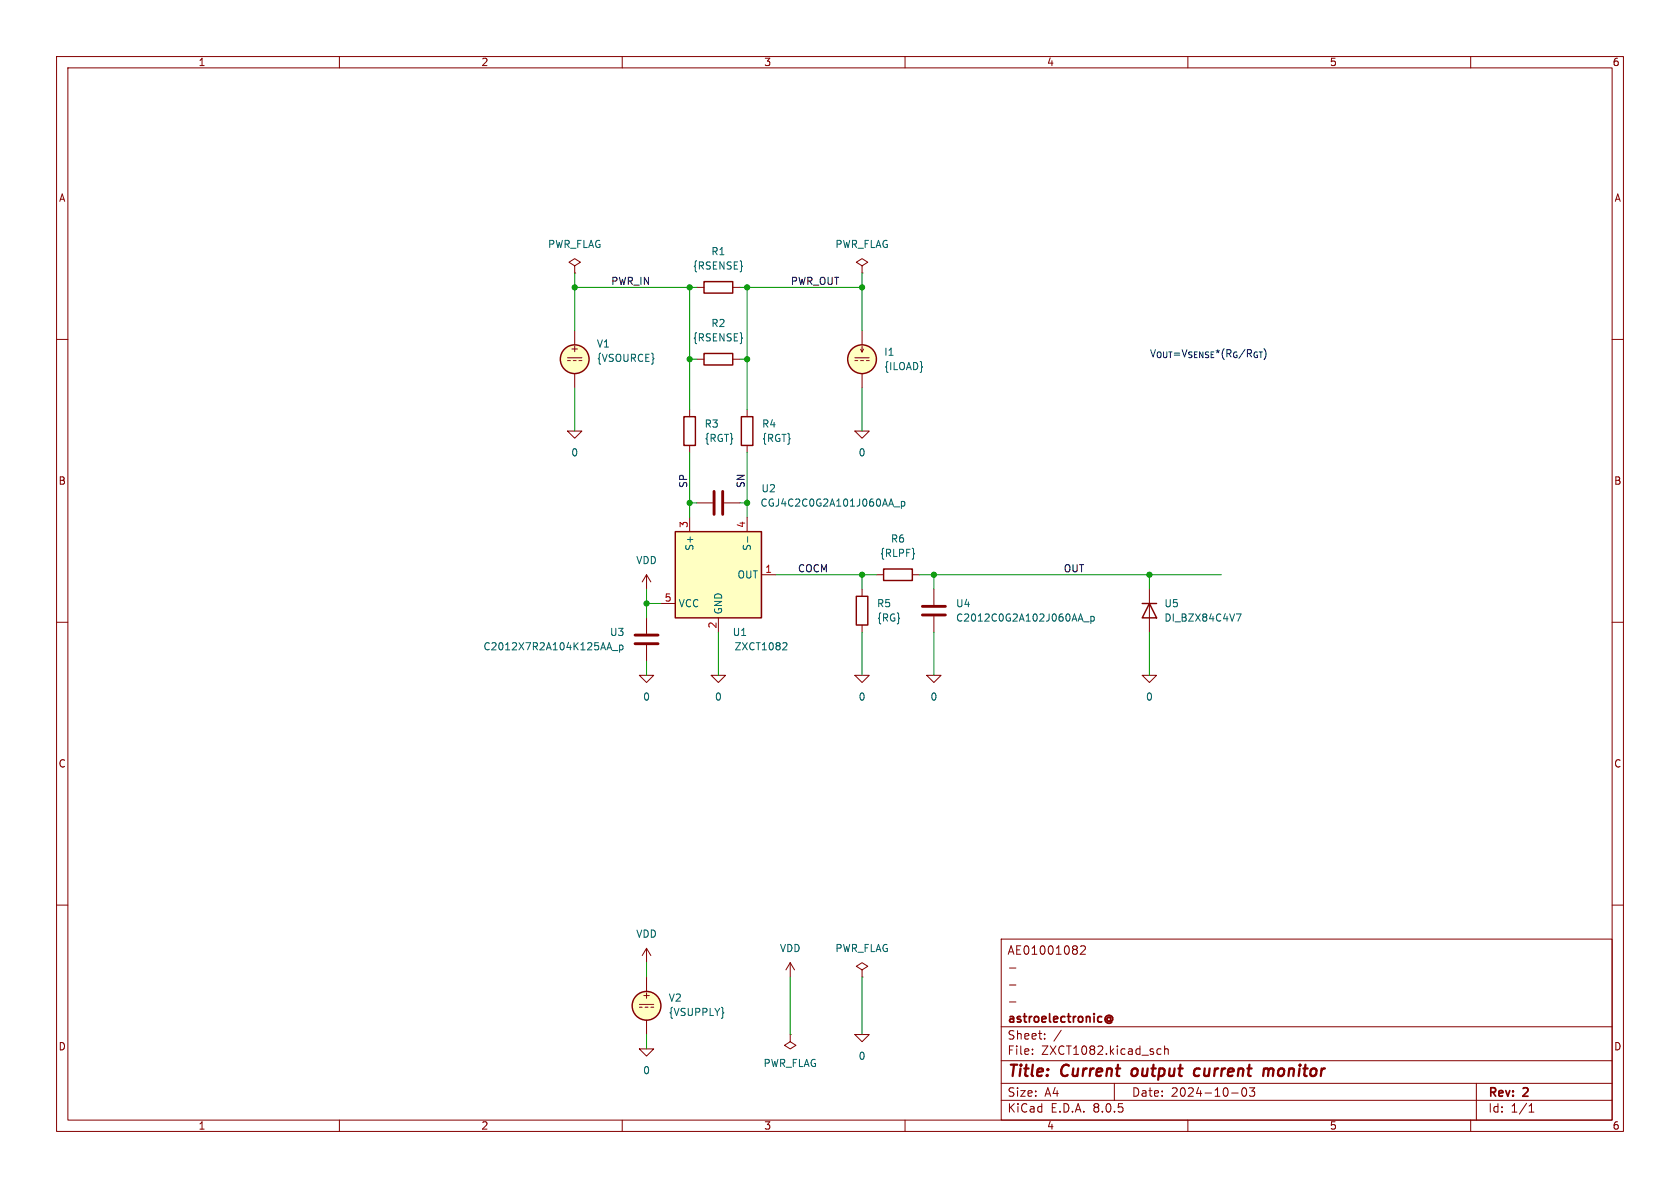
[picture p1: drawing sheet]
(kicad_sch
 (version 20231120)
 (generator "eeschema")
 (generator_version "8.0")
 (paper "A4")
 (title_block
  (title "Current output current monitor")
  (date "2024-10-03")
  (rev "2")
  (company "astroelectronic@")
  (comment 1 "-")
  (comment 2 "-")
  (comment 3 "-")
  (comment 4 "AE01001082"))
 (lib_symbols
  (symbol "ZXCT1082:0"
   (power)
   (pin_names
    (offset 0)) (exclude_from_sim no) (in_bom yes) (on_board yes)
   (property "Reference" "#GND" (at 0 -2.54 0) (effects (font (size 1.27 1.27)) (hide yes)))
   (property "Value" "0" (at 0 -1.778 0) (effects (font (size 1.27 1.27))))
   (property "Footprint" "" (at 0 0 0) (effects (font (size 1.27 1.27)) (hide yes)))
   (property "Datasheet" "~" (at 0 0 0) (effects (font (size 1.27 1.27)) (hide yes)))
   (property "Description" "0V reference potential for simulation" (at 0 0 0) (effects (font (size 1.27 1.27)) (hide yes)))
   (symbol "0_0_1"
    (polyline (pts (xy -1.27 0) (xy 0 -1.27) (xy 1.27 0) (xy -1.27 0)) (stroke (width 0) (type default)) (fill (type none))))
   (symbol "0_1_1"
    (pin power_in line (at 0 0 0) (length 0) hide (name "0" (effects (font (size 1.016 1.016)))) (number "1" (effects (font (size 1.016 1.016)))))))
  (symbol "ZXCT1082:C"
   (pin_numbers hide)
   (pin_names
    (offset 0.254)) (exclude_from_sim no) (in_bom yes) (on_board yes)
   (property "Reference" "C" (at 0.635 2.54 0) (effects (font (size 1.27 1.27)) (justify left)))
   (property "Value" "C" (at 0.635 -2.54 0) (effects (font (size 1.27 1.27)) (justify left)))
   (property "Footprint" "" (at 0.9652 -3.81 0) (effects (font (size 1.27 1.27)) (hide yes)))
   (property "Datasheet" "~" (at 0 0 0) (effects (font (size 1.27 1.27)) (hide yes)))
   (property "Description" "Unpolarized capacitor" (at 0 0 0) (effects (font (size 1.27 1.27)) (hide yes)))
   (symbol "C_0_1"
    (polyline (pts (xy -2.032 -0.762) (xy 2.032 -0.762)) (stroke (width 0.508) (type default)) (fill (type none)))
    (polyline (pts (xy -2.032 0.762) (xy 2.032 0.762)) (stroke (width 0.508) (type default)) (fill (type none))))
   (symbol "C_1_1"
    (pin passive line (at 0 3.81 270) (length 2.794) (name "~" (effects (font (size 1.27 1.27)))) (number "1" (effects (font (size 1.27 1.27)))))
    (pin passive line (at 0 -3.81 90) (length 2.794) (name "~" (effects (font (size 1.27 1.27)))) (number "2" (effects (font (size 1.27 1.27)))))))
  (symbol "ZXCT1082:DIODE"
   (pin_numbers hide)
   (pin_names
    (offset 1.016) hide) (exclude_from_sim no) (in_bom yes) (on_board yes)
   (property "Reference" "D" (at 0 2.54 0) (effects (font (size 1.27 1.27))))
   (property "Value" "${SIM.PARAMS}" (at 0 -2.54 0) (effects (font (size 1.27 1.27))))
   (property "Footprint" "" (at 0 0 0) (effects (font (size 1.27 1.27)) (hide yes)))
   (property "Datasheet" "~" (at 0 0 0) (effects (font (size 1.27 1.27)) (hide yes)))
   (property "Description" "Diode, anode on pin 1, for simulation only!" (at 0 0 0) (effects (font (size 1.27 1.27)) (hide yes)))
   (property "Sim.Pins" "1=1 2=2" (at 0 0 0) (effects (font (size 1.27 1.27)) (hide yes)))
   (property "Sim.Device" "SPICE" (at 0 0 0) (effects (font (size 1.27 1.27)) (justify left) (hide yes)))
   (property "Sim.Params" "type=\"D\" model=\"DIODE\" lib=\"\"" (at 0 0 0) (effects (font (size 1.27 1.27)) (hide yes)))
   (property "Spice_Netlist_Enabled" "Y" (at 0 0 0) (effects (font (size 1.27 1.27)) (justify left) (hide yes)))
   (symbol "DIODE_0_1"
    (polyline (pts (xy 1.27 0) (xy -1.27 0)) (stroke (width 0) (type default)) (fill (type none)))
    (polyline (pts (xy 1.27 1.27) (xy 1.27 -1.27)) (stroke (width 0.254) (type default)) (fill (type none)))
    (polyline (pts (xy -1.27 -1.27) (xy -1.27 1.27) (xy 1.27 0) (xy -1.27 -1.27)) (stroke (width 0.254) (type default)) (fill (type none))))
   (symbol "DIODE_1_1"
    (pin passive line (at -3.81 0 0) (length 2.54) (name "A" (effects (font (size 1.27 1.27)))) (number "1" (effects (font (size 1.27 1.27)))))
    (pin passive line (at 3.81 0 180) (length 2.54) (name "K" (effects (font (size 1.27 1.27)))) (number "2" (effects (font (size 1.27 1.27)))))))
  (symbol "ZXCT1082:IDC"
   (pin_numbers hide)
   (pin_names
    (offset 0.0254)) (exclude_from_sim no) (in_bom yes) (on_board yes)
   (property "Reference" "I" (at 2.54 2.54 0) (effects (font (size 1.27 1.27)) (justify left)))
   (property "Value" "1" (at 2.54 0 0) (effects (font (size 1.27 1.27)) (justify left)))
   (property "Footprint" "" (at 0 0 0) (effects (font (size 1.27 1.27)) (hide yes)))
   (property "Datasheet" "~" (at 0 0 0) (effects (font (size 1.27 1.27)) (hide yes)))
   (property "Description" "Current source, DC" (at 0 0 0) (effects (font (size 1.27 1.27)) (hide yes)))
   (property "Sim.Pins" "1=+ 2=-" (at 0 0 0) (effects (font (size 1.27 1.27)) (hide yes)))
   (property "Sim.Type" "DC" (at 0 0 0) (effects (font (size 1.27 1.27)) (hide yes)))
   (property "Sim.Device" "I" (at 0 0 0) (effects (font (size 1.27 1.27)) (justify left) (hide yes)))
   (property "Spice_Netlist_Enabled" "Y" (at 0 0 0) (effects (font (size 1.27 1.27)) (justify left) (hide yes)))
   (symbol "IDC_0_0"
    (polyline (pts (xy -1.27 0.254) (xy 1.27 0.254)) (stroke (width 0) (type default)) (fill (type none)))
    (polyline (pts (xy -0.762 -0.254) (xy -1.27 -0.254)) (stroke (width 0) (type default)) (fill (type none)))
    (polyline (pts (xy 0.254 -0.254) (xy -0.254 -0.254)) (stroke (width 0) (type default)) (fill (type none)))
    (polyline (pts (xy 1.27 -0.254) (xy 0.762 -0.254)) (stroke (width 0) (type default)) (fill (type none))))
   (symbol "IDC_0_1"
    (polyline (pts (xy 0 1.27) (xy 0 2.286)) (stroke (width 0) (type default)) (fill (type none)))
    (polyline (pts (xy -0.254 1.778) (xy 0 1.27) (xy 0.254 1.778)) (stroke (width 0) (type default)) (fill (type none)))
    (circle (center 0 0) (radius 2.54) (stroke (width 0.254) (type default)) (fill (type background))))
   (symbol "IDC_1_1"
    (pin passive line (at 0 5.08 270) (length 2.54) (name "~" (effects (font (size 1.27 1.27)))) (number "1" (effects (font (size 1.27 1.27)))))
    (pin passive line (at 0 -5.08 90) (length 2.54) (name "~" (effects (font (size 1.27 1.27)))) (number "2" (effects (font (size 1.27 1.27)))))))
  (symbol "ZXCT1082:PWR_FLAG"
   (power)
   (pin_numbers hide)
   (pin_names
    (offset 0) hide) (exclude_from_sim no) (in_bom yes) (on_board yes)
   (property "Reference" "#FLG" (at 0 1.905 0) (effects (font (size 1.27 1.27)) (hide yes)))
   (property "Value" "PWR_FLAG" (at 0 3.81 0) (effects (font (size 1.27 1.27))))
   (property "Footprint" "" (at 0 0 0) (effects (font (size 1.27 1.27)) (hide yes)))
   (property "Datasheet" "~" (at 0 0 0) (effects (font (size 1.27 1.27)) (hide yes)))
   (property "Description" "Special symbol for telling ERC where power comes from" (at 0 0 0) (effects (font (size 1.27 1.27)) (hide yes)))
   (symbol "PWR_FLAG_0_0"
    (pin power_out line (at 0 0 90) (length 0) (name "pwr" (effects (font (size 1.27 1.27)))) (number "1" (effects (font (size 1.27 1.27))))))
   (symbol "PWR_FLAG_0_1"
    (polyline (pts (xy 0 0) (xy 0 1.27) (xy -1.016 1.905) (xy 0 2.54) (xy 1.016 1.905) (xy 0 1.27)) (stroke (width 0) (type default)) (fill (type none)))))
  (symbol "ZXCT1082:R"
   (pin_numbers hide)
   (pin_names
    (offset 0)) (exclude_from_sim no) (in_bom yes) (on_board yes)
   (property "Reference" "R" (at 2.032 0 90) (effects (font (size 1.27 1.27))))
   (property "Value" "R" (at 0 0 90) (effects (font (size 1.27 1.27))))
   (property "Footprint" "" (at -1.778 0 90) (effects (font (size 1.27 1.27)) (hide yes)))
   (property "Datasheet" "~" (at 0 0 0) (effects (font (size 1.27 1.27)) (hide yes)))
   (property "Description" "Resistor" (at 0 0 0) (effects (font (size 1.27 1.27)) (hide yes)))
   (symbol "R_0_1"
    (rectangle (start -1.016 -2.54) (end 1.016 2.54) (stroke (width 0.254) (type default)) (fill (type none))))
   (symbol "R_1_1"
    (pin passive line (at 0 3.81 270) (length 1.27) (name "~" (effects (font (size 1.27 1.27)))) (number "1" (effects (font (size 1.27 1.27)))))
    (pin passive line (at 0 -3.81 90) (length 1.27) (name "~" (effects (font (size 1.27 1.27)))) (number "2" (effects (font (size 1.27 1.27)))))))
  (symbol "ZXCT1082:VDC"
   (pin_numbers hide)
   (pin_names
    (offset 0.0254)) (exclude_from_sim no) (in_bom yes) (on_board yes)
   (property "Reference" "V" (at 2.54 2.54 0) (effects (font (size 1.27 1.27)) (justify left)))
   (property "Value" "1" (at 2.54 0 0) (effects (font (size 1.27 1.27)) (justify left)))
   (property "Footprint" "" (at 0 0 0) (effects (font (size 1.27 1.27)) (hide yes)))
   (property "Datasheet" "~" (at 0 0 0) (effects (font (size 1.27 1.27)) (hide yes)))
   (property "Description" "Voltage source, DC" (at 0 0 0) (effects (font (size 1.27 1.27)) (hide yes)))
   (property "Sim.Pins" "1=+ 2=-" (at 0 0 0) (effects (font (size 1.27 1.27)) (hide yes)))
   (property "Sim.Type" "DC" (at 0 0 0) (effects (font (size 1.27 1.27)) (hide yes)))
   (property "Sim.Device" "V" (at 0 0 0) (effects (font (size 1.27 1.27)) (justify left) (hide yes)))
   (property "Spice_Netlist_Enabled" "Y" (at 0 0 0) (effects (font (size 1.27 1.27)) (justify left) (hide yes)))
   (symbol "VDC_0_0"
    (polyline (pts (xy -1.27 0.254) (xy 1.27 0.254)) (stroke (width 0) (type default)) (fill (type none)))
    (polyline (pts (xy -0.762 -0.254) (xy -1.27 -0.254)) (stroke (width 0) (type default)) (fill (type none)))
    (polyline (pts (xy 0.254 -0.254) (xy -0.254 -0.254)) (stroke (width 0) (type default)) (fill (type none)))
    (polyline (pts (xy 1.27 -0.254) (xy 0.762 -0.254)) (stroke (width 0) (type default)) (fill (type none)))
    (text "+" (at 0 1.905 0) (effects (font (size 1.27 1.27)))))
   (symbol "VDC_0_1"
    (circle (center 0 0) (radius 2.54) (stroke (width 0.254) (type default)) (fill (type background))))
   (symbol "VDC_1_1"
    (pin passive line (at 0 5.08 270) (length 2.54) (name "~" (effects (font (size 1.27 1.27)))) (number "1" (effects (font (size 1.27 1.27)))))
    (pin passive line (at 0 -5.08 90) (length 2.54) (name "~" (effects (font (size 1.27 1.27)))) (number "2" (effects (font (size 1.27 1.27)))))))
  (symbol "ZXCT1082:VDD"
   (power)
   (pin_names
    (offset 0)) (exclude_from_sim no) (in_bom yes) (on_board yes)
   (property "Reference" "#PWR" (at 0 -3.81 0) (effects (font (size 1.27 1.27)) (hide yes)))
   (property "Value" "VDD" (at 0 3.81 0) (effects (font (size 1.27 1.27))))
   (property "Footprint" "" (at 0 0 0) (effects (font (size 1.27 1.27)) (hide yes)))
   (property "Datasheet" "" (at 0 0 0) (effects (font (size 1.27 1.27)) (hide yes)))
   (property "Description" "Power symbol creates a global label with name \"VDD\"" (at 0 0 0) (effects (font (size 1.27 1.27)) (hide yes)))
   (symbol "VDD_0_1"
    (polyline (pts (xy -0.762 1.27) (xy 0 2.54)) (stroke (width 0) (type default)) (fill (type none)))
    (polyline (pts (xy 0 0) (xy 0 2.54)) (stroke (width 0) (type default)) (fill (type none)))
    (polyline (pts (xy 0 2.54) (xy 0.762 1.27)) (stroke (width 0) (type default)) (fill (type none))))
   (symbol "VDD_1_1"
    (pin power_in line (at 0 0 90) (length 0) hide (name "VDD" (effects (font (size 1.27 1.27)))) (number "1" (effects (font (size 1.27 1.27)))))))
  (symbol "ZXCT1082:ZXCT1082" (exclude_from_sim no) (in_bom yes) (on_board yes)
   (property "Reference" "U" (at -7.62 10.795 0) (effects (font (size 1.27 1.27)) (justify right)))
   (property "Value" "ZXCT1082" (at -7.62 8.89 0) (effects (font (size 1.27 1.27)) (justify right)))
   (property "Footprint" "Package_TO_SOT_SMD:SOT-23-5" (at 0 0 0) (effects (font (size 1.27 1.27)) (hide yes)))
   (property "Datasheet" "https://www.diodes.com/part/view/ZXCT1082" (at 16.51 -17.78 0) (effects (font (size 1.27 1.27)) (hide yes)))
   (property "Description" "60V Current Output Current Monitor. SOT25 -5" (at 0 0 0) (effects (font (size 1.27 1.27)) (hide yes)))
   (symbol "ZXCT1082_0_1"
    (rectangle (start -7.62 7.62) (end 7.62 -7.62) (stroke (width 0.254) (type default)) (fill (type background))))
   (symbol "ZXCT1082_1_1"
    (pin passive line (at 10.16 0 180) (length 2.54) (name "OUT" (effects (font (size 1.27 1.27)))) (number "1" (effects (font (size 1.27 1.27)))))
    (pin passive line (at 0 -10.16 90) (length 2.54) (name "GND" (effects (font (size 1.27 1.27)))) (number "2" (effects (font (size 1.27 1.27)))))
    (pin passive line (at -5.08 10.16 270) (length 2.54) (name "S+" (effects (font (size 1.27 1.27)))) (number "3" (effects (font (size 1.27 1.27)))))
    (pin passive line (at 5.08 10.16 270) (length 2.54) (name "S-" (effects (font (size 1.27 1.27)))) (number "4" (effects (font (size 1.27 1.27)))))
    (pin passive line (at -10.16 -5.08 0) (length 2.54) (name "VCC" (effects (font (size 1.27 1.27)))) (number "5" (effects (font (size 1.27 1.27))))))))
 (junction
  (at 203.2 101.6)
  (diameter 0)
  (color 0 0 0 0))
 (junction
  (at 132.08 88.9)
  (diameter 0)
  (color 0 0 0 0))
 (junction
  (at 132.08 63.5)
  (diameter 0)
  (color 0 0 0 0))
 (junction
  (at 121.92 63.5)
  (diameter 0)
  (color 0 0 0 0))
 (junction
  (at 165.1 101.6)
  (diameter 0)
  (color 0 0 0 0))
 (junction
  (at 132.08 50.8)
  (diameter 0)
  (color 0 0 0 0))
 (junction
  (at 114.3 106.68)
  (diameter 0)
  (color 0 0 0 0))
 (junction
  (at 152.4 50.8)
  (diameter 0)
  (color 0 0 0 0))
 (junction
  (at 121.92 50.8)
  (diameter 0)
  (color 0 0 0 0))
 (junction
  (at 152.4 101.6)
  (diameter 0)
  (color 0 0 0 0))
 (junction
  (at 101.6 50.8)
  (diameter 0)
  (color 0 0 0 0))
 (junction
  (at 121.92 88.9)
  (diameter 0)
  (color 0 0 0 0))
 (wire
  (pts (xy 132.08 72.39) (xy 132.08 63.5))
  (stroke (width 0) (type default)))
 (wire
  (pts (xy 121.92 50.8) (xy 121.92 63.5))
  (stroke (width 0) (type default)))
 (wire
  (pts (xy 203.2 111.76) (xy 203.2 119.38))
  (stroke (width 0) (type default)))
 (wire
  (pts (xy 121.92 88.9) (xy 123.19 88.9))
  (stroke (width 0) (type default)))
 (wire
  (pts (xy 114.3 106.68) (xy 116.84 106.68))
  (stroke (width 0) (type default)))
 (wire
  (pts (xy 132.08 80.01) (xy 132.08 88.9))
  (stroke (width 0) (type default)))
 (wire
  (pts (xy 101.6 50.8) (xy 121.92 50.8))
  (stroke (width 0) (type default)))
 (wire
  (pts (xy 130.81 50.8) (xy 132.08 50.8))
  (stroke (width 0) (type default)))
 (wire
  (pts (xy 152.4 68.58) (xy 152.4 76.2))
  (stroke (width 0) (type default)))
 (wire
  (pts (xy 132.08 50.8) (xy 132.08 63.5))
  (stroke (width 0) (type default)))
 (wire
  (pts (xy 152.4 48.26) (xy 152.4 50.8))
  (stroke (width 0) (type default)))
 (wire
  (pts (xy 121.92 63.5) (xy 123.19 63.5))
  (stroke (width 0) (type default)))
 (wire
  (pts (xy 114.3 104.14) (xy 114.3 106.68))
  (stroke (width 0) (type default)))
 (wire
  (pts (xy 203.2 101.6) (xy 215.9 101.6))
  (stroke (width 0) (type default)))
 (wire
  (pts (xy 165.1 111.76) (xy 165.1 119.38))
  (stroke (width 0) (type default)))
 (wire
  (pts (xy 165.1 101.6) (xy 165.1 104.14))
  (stroke (width 0) (type default)))
 (wire
  (pts (xy 121.92 80.01) (xy 121.92 88.9))
  (stroke (width 0) (type default)))
 (wire
  (pts (xy 127 111.76) (xy 127 119.38))
  (stroke (width 0) (type default)))
 (wire
  (pts (xy 162.56 101.6) (xy 165.1 101.6))
  (stroke (width 0) (type default)))
 (wire
  (pts (xy 101.6 48.26) (xy 101.6 50.8))
  (stroke (width 0) (type default)))
 (wire
  (pts (xy 114.3 116.84) (xy 114.3 119.38))
  (stroke (width 0) (type default)))
 (wire
  (pts (xy 123.19 50.8) (xy 121.92 50.8))
  (stroke (width 0) (type default)))
 (wire
  (pts (xy 101.6 58.42) (xy 101.6 50.8))
  (stroke (width 0) (type default)))
 (wire
  (pts (xy 132.08 88.9) (xy 130.81 88.9))
  (stroke (width 0) (type default)))
 (wire
  (pts (xy 137.16 101.6) (xy 152.4 101.6))
  (stroke (width 0) (type default)))
 (wire
  (pts (xy 152.4 101.6) (xy 154.94 101.6))
  (stroke (width 0) (type default)))
 (wire
  (pts (xy 121.92 91.44) (xy 121.92 88.9))
  (stroke (width 0) (type default)))
 (wire
  (pts (xy 132.08 63.5) (xy 130.81 63.5))
  (stroke (width 0) (type default)))
 (wire
  (pts (xy 139.7 172.72) (xy 139.7 182.88))
  (stroke (width 0) (type default)))
 (wire
  (pts (xy 132.08 91.44) (xy 132.08 88.9))
  (stroke (width 0) (type default)))
 (wire
  (pts (xy 121.92 72.39) (xy 121.92 63.5))
  (stroke (width 0) (type default)))
 (wire
  (pts (xy 114.3 182.88) (xy 114.3 185.42))
  (stroke (width 0) (type default)))
 (wire
  (pts (xy 132.08 50.8) (xy 152.4 50.8))
  (stroke (width 0) (type default)))
 (wire
  (pts (xy 152.4 50.8) (xy 152.4 58.42))
  (stroke (width 0) (type default)))
 (wire
  (pts (xy 114.3 109.22) (xy 114.3 106.68))
  (stroke (width 0) (type default)))
 (wire
  (pts (xy 101.6 68.58) (xy 101.6 76.2))
  (stroke (width 0) (type default)))
 (wire
  (pts (xy 152.4 172.72) (xy 152.4 182.88))
  (stroke (width 0) (type default)))
 (wire
  (pts (xy 165.1 101.6) (xy 203.2 101.6))
  (stroke (width 0) (type default)))
 (wire
  (pts (xy 114.3 170.18) (xy 114.3 172.72))
  (stroke (width 0) (type default)))
 (wire
  (pts (xy 152.4 101.6) (xy 152.4 104.14))
  (stroke (width 0) (type default)))
 (wire
  (pts (xy 152.4 111.76) (xy 152.4 119.38))
  (stroke (width 0) (type default)))
 (wire
  (pts (xy 203.2 101.6) (xy 203.2 104.14))
  (stroke (width 0) (type default)))
 (text "V_{OUT}=V_{SENSE}*(R_{G}/R_{GT})"
  (exclude_from_sim no)
  (at 203.2 63.5 0)
  (effects (font (size 1.27 1.27)) (justify left bottom)))
 (label "SN"
  (at 132.08 86.36 90)
  (fields_autoplaced yes)
  (effects (font (size 1.27 1.27)) (justify left bottom)))
 (label "SP"
  (at 121.92 86.36 90)
  (fields_autoplaced yes)
  (effects (font (size 1.27 1.27)) (justify left bottom)))
 (label "PWR_OUT"
  (at 139.7 50.8 0)
  (fields_autoplaced yes)
  (effects (font (size 1.27 1.27)) (justify left bottom)))
 (label "COCM"
  (at 140.97 101.6 0)
  (fields_autoplaced yes)
  (effects (font (size 1.27 1.27)) (justify left bottom)))
 (label "PWR_IN"
  (at 107.95 50.8 0)
  (fields_autoplaced yes)
  (effects (font (size 1.27 1.27)) (justify left bottom)))
 (label "OUT"
  (at 187.96 101.6 0)
  (fields_autoplaced yes)
  (effects (font (size 1.27 1.27)) (justify left bottom)))
 (symbol
  (lib_id "ZXCT1082:0")
  (at 114.3 185.42 0)
  (unit 1)
  (exclude_from_sim no)
  (in_bom yes)
  (on_board yes)
  (dnp no)
  (fields_autoplaced yes)
  (property "Reference" "#GND03" (at 114.3 187.96 0) (effects (font (size 1.27 1.27)) (hide yes)))
  (property "Value" "0" (at 114.3 189.23 0) (effects (font (size 1.27 1.27))))
  (property "Footprint" "" (at 114.3 185.42 0) (effects (font (size 1.27 1.27)) (hide yes)))
  (property "Datasheet" "~" (at 114.3 185.42 0) (effects (font (size 1.27 1.27)) (hide yes)))
  (property "Description" "" (at 114.3 185.42 0) (effects (font (size 1.27 1.27)) (hide yes)))
  (pin "1"))
 (symbol
  (lib_name "ZXCT1082:DIODE")
  (lib_id "ZXCT1082:DIODE")
  (at 203.2 107.95 90)
  (unit 1)
  (exclude_from_sim no)
  (in_bom yes)
  (on_board yes)
  (dnp no)
  (fields_autoplaced yes)
  (property "Reference" "U5" (at 205.74 106.6799 90) (effects (font (size 1.27 1.27)) (justify right)))
  (property "Value" "DI_BZX84C4V7" (at 205.74 109.2199 90) (effects (font (size 1.27 1.27)) (justify right)))
  (property "Footprint" "" (at 203.2 107.95 0) (effects (font (size 1.27 1.27)) (hide yes)))
  (property "Datasheet" "~" (at 203.2 107.95 0) (effects (font (size 1.27 1.27)) (hide yes)))
  (property "Description" "" (at 203.2 107.95 0) (effects (font (size 1.27 1.27)) (hide yes)))
  (property "Sim.Device" "SUBCKT" (at 203.2 107.95 0) (effects (font (size 1.27 1.27)) (justify left) (hide yes)))
  (property "Sim.Pins" "1=1 2=2" (at 0 0 0) (effects (font (size 1.27 1.27)) (hide yes)))
  (property "Sim.Library" "_models\\BZX84C4V7.spice.txt" (at 203.2 107.95 0) (effects (font (size 1.27 1.27)) (hide yes)))
  (property "Sim.Name" "DI_BZX84C4V7" (at 203.2 107.95 0) (effects (font (size 1.27 1.27)) (hide yes)))
  (pin "1")
  (pin "2"))
 (symbol
  (lib_name "ZXCT1082:IDC")
  (lib_id "ZXCT1082:IDC")
  (at 152.4 63.5 0)
  (unit 1)
  (exclude_from_sim no)
  (in_bom yes)
  (on_board yes)
  (dnp no)
  (fields_autoplaced yes)
  (property "Reference" "I1" (at 156.21 62.2299 0) (effects (font (size 1.27 1.27)) (justify left)))
  (property "Value" "{ILOAD}" (at 156.21 64.7699 0) (effects (font (size 1.27 1.27)) (justify left)))
  (property "Footprint" "" (at 152.4 63.5 0) (effects (font (size 1.27 1.27)) (hide yes)))
  (property "Datasheet" "~" (at 152.4 63.5 0) (effects (font (size 1.27 1.27)) (hide yes)))
  (property "Description" "" (at 152.4 63.5 0) (effects (font (size 1.27 1.27)) (hide yes)))
  (property "Sim.Device" "SPICE" (at 152.4 63.5 0) (effects (font (size 1.27 1.27)) (justify left) (hide yes)))
  (property "Sim.Params" "type=\"I\" model=\"{ILOAD}\" lib=\"\"" (at 0 0 0) (effects (font (size 1.27 1.27)) (hide yes)))
  (property "Sim.Pins" "1=1 2=2" (at 0 0 0) (effects (font (size 1.27 1.27)) (hide yes)))
  (pin "1")
  (pin "2"))
 (symbol
  (lib_id "ZXCT1082:PWR_FLAG")
  (at 152.4 172.72 0)
  (unit 1)
  (exclude_from_sim no)
  (in_bom yes)
  (on_board yes)
  (dnp no)
  (fields_autoplaced yes)
  (property "Reference" "#FLG04" (at 152.4 170.815 0) (effects (font (size 1.27 1.27)) (hide yes)))
  (property "Value" "PWR_FLAG" (at 152.4 167.64 0) (effects (font (size 1.27 1.27))))
  (property "Footprint" "" (at 152.4 172.72 0) (effects (font (size 1.27 1.27)) (hide yes)))
  (property "Datasheet" "~" (at 152.4 172.72 0) (effects (font (size 1.27 1.27)) (hide yes)))
  (property "Description" "" (at 152.4 172.72 0) (effects (font (size 1.27 1.27)) (hide yes)))
  (pin "1"))
 (symbol
  (lib_name "ZXCT1082:VDC")
  (lib_id "ZXCT1082:VDC")
  (at 101.6 63.5 0)
  (unit 1)
  (exclude_from_sim no)
  (in_bom yes)
  (on_board yes)
  (dnp no)
  (fields_autoplaced yes)
  (property "Reference" "V1" (at 105.41 60.7701 0) (effects (font (size 1.27 1.27)) (justify left)))
  (property "Value" "{VSOURCE}" (at 105.41 63.3101 0) (effects (font (size 1.27 1.27)) (justify left)))
  (property "Footprint" "" (at 101.6 63.5 0) (effects (font (size 1.27 1.27)) (hide yes)))
  (property "Datasheet" "~" (at 101.6 63.5 0) (effects (font (size 1.27 1.27)) (hide yes)))
  (property "Description" "" (at 101.6 63.5 0) (effects (font (size 1.27 1.27)) (hide yes)))
  (property "Sim.Device" "SPICE" (at 101.6 63.5 0) (effects (font (size 1.27 1.27)) (justify left) (hide yes)))
  (property "Sim.Params" "type=\"V\" model=\"{VSOURCE}\" lib=\"\"" (at 0 0 0) (effects (font (size 1.27 1.27)) (hide yes)))
  (property "Sim.Pins" "1=1 2=2" (at 0 0 0) (effects (font (size 1.27 1.27)) (hide yes)))
  (pin "1")
  (pin "2"))
 (symbol
  (lib_id "ZXCT1082:PWR_FLAG")
  (at 101.6 48.26 0)
  (unit 1)
  (exclude_from_sim no)
  (in_bom yes)
  (on_board yes)
  (dnp no)
  (fields_autoplaced yes)
  (property "Reference" "#FLG01" (at 101.6 46.355 0) (effects (font (size 1.27 1.27)) (hide yes)))
  (property "Value" "PWR_FLAG" (at 101.6 43.18 0) (effects (font (size 1.27 1.27))))
  (property "Footprint" "" (at 101.6 48.26 0) (effects (font (size 1.27 1.27)) (hide yes)))
  (property "Datasheet" "~" (at 101.6 48.26 0) (effects (font (size 1.27 1.27)) (hide yes)))
  (property "Description" "" (at 101.6 48.26 0) (effects (font (size 1.27 1.27)) (hide yes)))
  (pin "1"))
 (symbol
  (lib_id "ZXCT1082:C")
  (at 114.3 113.03 0)
  (unit 1)
  (exclude_from_sim no)
  (in_bom yes)
  (on_board yes)
  (dnp no)
  (fields_autoplaced yes)
  (property "Reference" "U3" (at 110.49 111.7599 0) (effects (font (size 1.27 1.27)) (justify right)))
  (property "Value" "C2012X7R2A104K125AA_p" (at 110.49 114.2999 0) (effects (font (size 1.27 1.27)) (justify right)))
  (property "Footprint" "" (at 115.2652 116.84 0) (effects (font (size 1.27 1.27)) (hide yes)))
  (property "Datasheet" "~" (at 114.3 113.03 0) (effects (font (size 1.27 1.27)) (hide yes)))
  (property "Description" "" (at 114.3 113.03 0) (effects (font (size 1.27 1.27)) (hide yes)))
  (property "Sim.Device" "SUBCKT" (at 114.3 113.03 0) (effects (font (size 1.27 1.27)) (hide yes)))
  (property "Sim.Pins" "1=n1 2=n2" (at 0 0 0) (effects (font (size 1.27 1.27)) (hide yes)))
  (property "Sim.Library" "_models\\C2012X7R2A104K125AA_p.mod" (at 114.3 113.03 0) (effects (font (size 1.27 1.27)) (hide yes)))
  (property "Sim.Name" "C2012X7R2A104K125AA_p" (at 114.3 113.03 0) (effects (font (size 1.27 1.27)) (hide yes)))
  (pin "1")
  (pin "2"))
 (symbol
  (lib_id "ZXCT1082:R")
  (at 127 63.5 90)
  (unit 1)
  (exclude_from_sim no)
  (in_bom yes)
  (on_board yes)
  (dnp no)
  (fields_autoplaced yes)
  (property "Reference" "R2" (at 127 57.15 90) (effects (font (size 1.27 1.27))))
  (property "Value" "{RSENSE}" (at 127 59.69 90) (effects (font (size 1.27 1.27))))
  (property "Footprint" "" (at 127 65.278 90) (effects (font (size 1.27 1.27)) (hide yes)))
  (property "Datasheet" "~" (at 127 63.5 0) (effects (font (size 1.27 1.27)) (hide yes)))
  (property "Description" "" (at 127 63.5 0) (effects (font (size 1.27 1.27)) (hide yes)))
  (pin "1")
  (pin "2"))
 (symbol
  (lib_id "ZXCT1082:0")
  (at 203.2 119.38 0)
  (unit 1)
  (exclude_from_sim no)
  (in_bom yes)
  (on_board yes)
  (dnp no)
  (fields_autoplaced yes)
  (property "Reference" "#GND09" (at 203.2 121.92 0) (effects (font (size 1.27 1.27)) (hide yes)))
  (property "Value" "0" (at 203.2 123.19 0) (effects (font (size 1.27 1.27))))
  (property "Footprint" "" (at 203.2 119.38 0) (effects (font (size 1.27 1.27)) (hide yes)))
  (property "Datasheet" "~" (at 203.2 119.38 0) (effects (font (size 1.27 1.27)) (hide yes)))
  (property "Description" "" (at 203.2 119.38 0) (effects (font (size 1.27 1.27)) (hide yes)))
  (pin "1"))
 (symbol
  (lib_id "ZXCT1082:ZXCT1082")
  (at 127 101.6 0)
  (unit 1)
  (exclude_from_sim no)
  (in_bom yes)
  (on_board yes)
  (dnp no)
  (property "Reference" "U1" (at 130.81 111.76 0) (effects (font (size 1.27 1.27))))
  (property "Value" "ZXCT1082" (at 134.62 114.3 0) (effects (font (size 1.27 1.27))))
  (property "Footprint" "Package_TO_SOT_SMD:SOT-23-5" (at 127 101.6 0) (effects (font (size 1.27 1.27)) (hide yes)))
  (property "Datasheet" "https://www.diodes.com/part/view/ZXCT1082" (at 143.51 119.38 0) (effects (font (size 1.27 1.27)) (hide yes)))
  (property "Description" "" (at 127 101.6 0) (effects (font (size 1.27 1.27)) (hide yes)))
  (property "Sim.Device" "SUBCKT" (at 127 101.6 0) (effects (font (size 1.27 1.27)) (hide yes)))
  (property "Sim.Pins" "1=OUT 2=GND 3=S+ 4=S- 5=VCC" (at 0 0 0) (effects (font (size 1.27 1.27)) (hide yes)))
  (property "Sim.Library" "_models\\ZXCT1082.spice.txt" (at 127 101.6 0) (effects (font (size 1.27 1.27)) (hide yes)))
  (property "Sim.Name" "ZXCT1082" (at 127 101.6 0) (effects (font (size 1.27 1.27)) (hide yes)))
  (pin "1")
  (pin "2")
  (pin "3")
  (pin "4")
  (pin "5"))
 (symbol
  (lib_id "ZXCT1082:VDD")
  (at 114.3 104.14 0)
  (unit 1)
  (exclude_from_sim no)
  (in_bom yes)
  (on_board yes)
  (dnp no)
  (fields_autoplaced yes)
  (property "Reference" "#PWR01" (at 114.3 107.95 0) (effects (font (size 1.27 1.27)) (hide yes)))
  (property "Value" "VDD" (at 114.3 99.06 0) (effects (font (size 1.27 1.27))))
  (property "Footprint" "" (at 114.3 104.14 0) (effects (font (size 1.27 1.27)) (hide yes)))
  (property "Datasheet" "" (at 114.3 104.14 0) (effects (font (size 1.27 1.27)) (hide yes)))
  (property "Description" "" (at 114.3 104.14 0) (effects (font (size 1.27 1.27)) (hide yes)))
  (pin "1"))
 (symbol
  (lib_id "ZXCT1082:R")
  (at 158.75 101.6 90)
  (unit 1)
  (exclude_from_sim no)
  (in_bom yes)
  (on_board yes)
  (dnp no)
  (fields_autoplaced yes)
  (property "Reference" "R6" (at 158.75 95.25 90) (effects (font (size 1.27 1.27))))
  (property "Value" "{RLPF}" (at 158.75 97.79 90) (effects (font (size 1.27 1.27))))
  (property "Footprint" "" (at 158.75 103.378 90) (effects (font (size 1.27 1.27)) (hide yes)))
  (property "Datasheet" "~" (at 158.75 101.6 0) (effects (font (size 1.27 1.27)) (hide yes)))
  (property "Description" "" (at 158.75 101.6 0) (effects (font (size 1.27 1.27)) (hide yes)))
  (pin "1")
  (pin "2"))
 (symbol
  (lib_id "ZXCT1082:R")
  (at 152.4 107.95 0)
  (unit 1)
  (exclude_from_sim no)
  (in_bom yes)
  (on_board yes)
  (dnp no)
  (fields_autoplaced yes)
  (property "Reference" "R5" (at 154.94 106.6799 0) (effects (font (size 1.27 1.27)) (justify left)))
  (property "Value" "{RG}" (at 154.94 109.2199 0) (effects (font (size 1.27 1.27)) (justify left)))
  (property "Footprint" "" (at 150.622 107.95 90) (effects (font (size 1.27 1.27)) (hide yes)))
  (property "Datasheet" "~" (at 152.4 107.95 0) (effects (font (size 1.27 1.27)) (hide yes)))
  (property "Description" "" (at 152.4 107.95 0) (effects (font (size 1.27 1.27)) (hide yes)))
  (pin "1")
  (pin "2"))
 (symbol
  (lib_id "ZXCT1082:R")
  (at 132.08 76.2 0)
  (unit 1)
  (exclude_from_sim no)
  (in_bom yes)
  (on_board yes)
  (dnp no)
  (fields_autoplaced yes)
  (property "Reference" "R4" (at 134.62 74.9299 0) (effects (font (size 1.27 1.27)) (justify left)))
  (property "Value" "{RGT}" (at 134.62 77.4699 0) (effects (font (size 1.27 1.27)) (justify left)))
  (property "Footprint" "" (at 130.302 76.2 90) (effects (font (size 1.27 1.27)) (hide yes)))
  (property "Datasheet" "~" (at 132.08 76.2 0) (effects (font (size 1.27 1.27)) (hide yes)))
  (property "Description" "" (at 132.08 76.2 0) (effects (font (size 1.27 1.27)) (hide yes)))
  (pin "1")
  (pin "2"))
 (symbol
  (lib_id "ZXCT1082:C")
  (at 127 88.9 90)
  (unit 1)
  (exclude_from_sim no)
  (in_bom yes)
  (on_board yes)
  (dnp no)
  (property "Reference" "U2" (at 135.89 86.36 90) (effects (font (size 1.27 1.27))))
  (property "Value" "CGJ4C2C0G2A101J060AA_p" (at 147.32 88.9 90) (effects (font (size 1.27 1.27))))
  (property "Footprint" "" (at 130.81 87.9348 0) (effects (font (size 1.27 1.27)) (hide yes)))
  (property "Datasheet" "~" (at 127 88.9 0) (effects (font (size 1.27 1.27)) (hide yes)))
  (property "Description" "" (at 127 88.9 0) (effects (font (size 1.27 1.27)) (hide yes)))
  (property "Sim.Device" "SUBCKT" (at 127 88.9 0) (effects (font (size 1.27 1.27)) (hide yes)))
  (property "Sim.Pins" "1=n1 2=n2" (at 0 0 0) (effects (font (size 1.27 1.27)) (hide yes)))
  (property "Sim.Library" "_models\\CGJ4C2C0G2A101J060AA_p.mod" (at 127 88.9 0) (effects (font (size 1.27 1.27)) (hide yes)))
  (property "Sim.Name" "CGJ4C2C0G2A101J060AA_p" (at 127 88.9 0) (effects (font (size 1.27 1.27)) (hide yes)))
  (pin "1")
  (pin "2"))
 (symbol
  (lib_id "ZXCT1082:VDD")
  (at 114.3 170.18 0)
  (unit 1)
  (exclude_from_sim no)
  (in_bom yes)
  (on_board yes)
  (dnp no)
  (fields_autoplaced yes)
  (property "Reference" "#PWR02" (at 114.3 173.99 0) (effects (font (size 1.27 1.27)) (hide yes)))
  (property "Value" "VDD" (at 114.3 165.1 0) (effects (font (size 1.27 1.27))))
  (property "Footprint" "" (at 114.3 170.18 0) (effects (font (size 1.27 1.27)) (hide yes)))
  (property "Datasheet" "" (at 114.3 170.18 0) (effects (font (size 1.27 1.27)) (hide yes)))
  (property "Description" "" (at 114.3 170.18 0) (effects (font (size 1.27 1.27)) (hide yes)))
  (pin "1"))
 (symbol
  (lib_id "ZXCT1082:R")
  (at 127 50.8 90)
  (unit 1)
  (exclude_from_sim no)
  (in_bom yes)
  (on_board yes)
  (dnp no)
  (fields_autoplaced yes)
  (property "Reference" "R1" (at 127 44.45 90) (effects (font (size 1.27 1.27))))
  (property "Value" "{RSENSE}" (at 127 46.99 90) (effects (font (size 1.27 1.27))))
  (property "Footprint" "" (at 127 52.578 90) (effects (font (size 1.27 1.27)) (hide yes)))
  (property "Datasheet" "~" (at 127 50.8 0) (effects (font (size 1.27 1.27)) (hide yes)))
  (property "Description" "" (at 127 50.8 0) (effects (font (size 1.27 1.27)) (hide yes)))
  (pin "1")
  (pin "2"))
 (symbol
  (lib_id "ZXCT1082:0")
  (at 152.4 76.2 0)
  (unit 1)
  (exclude_from_sim no)
  (in_bom yes)
  (on_board yes)
  (dnp no)
  (fields_autoplaced yes)
  (property "Reference" "#GND05" (at 152.4 78.74 0) (effects (font (size 1.27 1.27)) (hide yes)))
  (property "Value" "0" (at 152.4 80.01 0) (effects (font (size 1.27 1.27))))
  (property "Footprint" "" (at 152.4 76.2 0) (effects (font (size 1.27 1.27)) (hide yes)))
  (property "Datasheet" "~" (at 152.4 76.2 0) (effects (font (size 1.27 1.27)) (hide yes)))
  (property "Description" "" (at 152.4 76.2 0) (effects (font (size 1.27 1.27)) (hide yes)))
  (pin "1"))
 (symbol
  (lib_id "ZXCT1082:0")
  (at 101.6 76.2 0)
  (unit 1)
  (exclude_from_sim no)
  (in_bom yes)
  (on_board yes)
  (dnp no)
  (fields_autoplaced yes)
  (property "Reference" "#GND01" (at 101.6 78.74 0) (effects (font (size 1.27 1.27)) (hide yes)))
  (property "Value" "0" (at 101.6 80.01 0) (effects (font (size 1.27 1.27))))
  (property "Footprint" "" (at 101.6 76.2 0) (effects (font (size 1.27 1.27)) (hide yes)))
  (property "Datasheet" "~" (at 101.6 76.2 0) (effects (font (size 1.27 1.27)) (hide yes)))
  (property "Description" "" (at 101.6 76.2 0) (effects (font (size 1.27 1.27)) (hide yes)))
  (pin "1"))
 (symbol
  (lib_id "ZXCT1082:C")
  (at 165.1 107.95 0)
  (unit 1)
  (exclude_from_sim no)
  (in_bom yes)
  (on_board yes)
  (dnp no)
  (fields_autoplaced yes)
  (property "Reference" "U4" (at 168.91 106.6799 0) (effects (font (size 1.27 1.27)) (justify left)))
  (property "Value" "C2012C0G2A102J060AA_p" (at 168.91 109.2199 0) (effects (font (size 1.27 1.27)) (justify left)))
  (property "Footprint" "" (at 166.0652 111.76 0) (effects (font (size 1.27 1.27)) (hide yes)))
  (property "Datasheet" "~" (at 165.1 107.95 0) (effects (font (size 1.27 1.27)) (hide yes)))
  (property "Description" "" (at 165.1 107.95 0) (effects (font (size 1.27 1.27)) (hide yes)))
  (property "Sim.Device" "SUBCKT" (at 165.1 107.95 0) (effects (font (size 1.27 1.27)) (hide yes)))
  (property "Sim.Pins" "1=n1 2=n2" (at 0 0 0) (effects (font (size 1.27 1.27)) (hide yes)))
  (property "Sim.Library" "_models\\C2012C0G2A102J060AA_p.mod" (at 165.1 107.95 0) (effects (font (size 1.27 1.27)) (hide yes)))
  (property "Sim.Name" "C2012C0G2A102J060AA_p" (at 165.1 107.95 0) (effects (font (size 1.27 1.27)) (hide yes)))
  (pin "1")
  (pin "2"))
 (symbol
  (lib_id "ZXCT1082:VDD")
  (at 139.7 172.72 0)
  (unit 1)
  (exclude_from_sim no)
  (in_bom yes)
  (on_board yes)
  (dnp no)
  (fields_autoplaced yes)
  (property "Reference" "#PWR03" (at 139.7 176.53 0) (effects (font (size 1.27 1.27)) (hide yes)))
  (property "Value" "VDD" (at 139.7 167.64 0) (effects (font (size 1.27 1.27))))
  (property "Footprint" "" (at 139.7 172.72 0) (effects (font (size 1.27 1.27)) (hide yes)))
  (property "Datasheet" "" (at 139.7 172.72 0) (effects (font (size 1.27 1.27)) (hide yes)))
  (property "Description" "" (at 139.7 172.72 0) (effects (font (size 1.27 1.27)) (hide yes)))
  (pin "1"))
 (symbol
  (lib_id "ZXCT1082:0")
  (at 152.4 182.88 0)
  (unit 1)
  (exclude_from_sim no)
  (in_bom yes)
  (on_board yes)
  (dnp no)
  (fields_autoplaced yes)
  (property "Reference" "#GND07" (at 152.4 185.42 0) (effects (font (size 1.27 1.27)) (hide yes)))
  (property "Value" "0" (at 152.4 186.69 0) (effects (font (size 1.27 1.27))))
  (property "Footprint" "" (at 152.4 182.88 0) (effects (font (size 1.27 1.27)) (hide yes)))
  (property "Datasheet" "~" (at 152.4 182.88 0) (effects (font (size 1.27 1.27)) (hide yes)))
  (property "Description" "" (at 152.4 182.88 0) (effects (font (size 1.27 1.27)) (hide yes)))
  (pin "1"))
 (symbol
  (lib_id "ZXCT1082:PWR_FLAG")
  (at 152.4 48.26 0)
  (unit 1)
  (exclude_from_sim no)
  (in_bom yes)
  (on_board yes)
  (dnp no)
  (fields_autoplaced yes)
  (property "Reference" "#FLG03" (at 152.4 46.355 0) (effects (font (size 1.27 1.27)) (hide yes)))
  (property "Value" "PWR_FLAG" (at 152.4 43.18 0) (effects (font (size 1.27 1.27))))
  (property "Footprint" "" (at 152.4 48.26 0) (effects (font (size 1.27 1.27)) (hide yes)))
  (property "Datasheet" "~" (at 152.4 48.26 0) (effects (font (size 1.27 1.27)) (hide yes)))
  (property "Description" "" (at 152.4 48.26 0) (effects (font (size 1.27 1.27)) (hide yes)))
  (pin "1"))
 (symbol
  (lib_id "ZXCT1082:0")
  (at 127 119.38 0)
  (unit 1)
  (exclude_from_sim no)
  (in_bom yes)
  (on_board yes)
  (dnp no)
  (fields_autoplaced yes)
  (property "Reference" "#GND04" (at 127 121.92 0) (effects (font (size 1.27 1.27)) (hide yes)))
  (property "Value" "0" (at 127 123.19 0) (effects (font (size 1.27 1.27))))
  (property "Footprint" "" (at 127 119.38 0) (effects (font (size 1.27 1.27)) (hide yes)))
  (property "Datasheet" "~" (at 127 119.38 0) (effects (font (size 1.27 1.27)) (hide yes)))
  (property "Description" "" (at 127 119.38 0) (effects (font (size 1.27 1.27)) (hide yes)))
  (pin "1"))
 (symbol
  (lib_id "ZXCT1082:PWR_FLAG")
  (at 139.7 182.88 180)
  (unit 1)
  (exclude_from_sim no)
  (in_bom yes)
  (on_board yes)
  (dnp no)
  (fields_autoplaced yes)
  (property "Reference" "#FLG02" (at 139.7 184.785 0) (effects (font (size 1.27 1.27)) (hide yes)))
  (property "Value" "PWR_FLAG" (at 139.7 187.96 0) (effects (font (size 1.27 1.27))))
  (property "Footprint" "" (at 139.7 182.88 0) (effects (font (size 1.27 1.27)) (hide yes)))
  (property "Datasheet" "~" (at 139.7 182.88 0) (effects (font (size 1.27 1.27)) (hide yes)))
  (property "Description" "" (at 139.7 182.88 0) (effects (font (size 1.27 1.27)) (hide yes)))
  (pin "1"))
 (symbol
  (lib_id "ZXCT1082:0")
  (at 114.3 119.38 0)
  (unit 1)
  (exclude_from_sim no)
  (in_bom yes)
  (on_board yes)
  (dnp no)
  (fields_autoplaced yes)
  (property "Reference" "#GND02" (at 114.3 121.92 0) (effects (font (size 1.27 1.27)) (hide yes)))
  (property "Value" "0" (at 114.3 123.19 0) (effects (font (size 1.27 1.27))))
  (property "Footprint" "" (at 114.3 119.38 0) (effects (font (size 1.27 1.27)) (hide yes)))
  (property "Datasheet" "~" (at 114.3 119.38 0) (effects (font (size 1.27 1.27)) (hide yes)))
  (property "Description" "" (at 114.3 119.38 0) (effects (font (size 1.27 1.27)) (hide yes)))
  (pin "1"))
 (symbol
  (lib_id "ZXCT1082:0")
  (at 165.1 119.38 0)
  (unit 1)
  (exclude_from_sim no)
  (in_bom yes)
  (on_board yes)
  (dnp no)
  (fields_autoplaced yes)
  (property "Reference" "#GND08" (at 165.1 121.92 0) (effects (font (size 1.27 1.27)) (hide yes)))
  (property "Value" "0" (at 165.1 123.19 0) (effects (font (size 1.27 1.27))))
  (property "Footprint" "" (at 165.1 119.38 0) (effects (font (size 1.27 1.27)) (hide yes)))
  (property "Datasheet" "~" (at 165.1 119.38 0) (effects (font (size 1.27 1.27)) (hide yes)))
  (property "Description" "" (at 165.1 119.38 0) (effects (font (size 1.27 1.27)) (hide yes)))
  (pin "1"))
 (symbol
  (lib_id "ZXCT1082:R")
  (at 121.92 76.2 0)
  (unit 1)
  (exclude_from_sim no)
  (in_bom yes)
  (on_board yes)
  (dnp no)
  (fields_autoplaced yes)
  (property "Reference" "R3" (at 124.46 74.9299 0) (effects (font (size 1.27 1.27)) (justify left)))
  (property "Value" "{RGT}" (at 124.46 77.4699 0) (effects (font (size 1.27 1.27)) (justify left)))
  (property "Footprint" "" (at 120.142 76.2 90) (effects (font (size 1.27 1.27)) (hide yes)))
  (property "Datasheet" "~" (at 121.92 76.2 0) (effects (font (size 1.27 1.27)) (hide yes)))
  (property "Description" "" (at 121.92 76.2 0) (effects (font (size 1.27 1.27)) (hide yes)))
  (pin "1")
  (pin "2"))
 (symbol
  (lib_id "ZXCT1082:0")
  (at 152.4 119.38 0)
  (unit 1)
  (exclude_from_sim no)
  (in_bom yes)
  (on_board yes)
  (dnp no)
  (fields_autoplaced yes)
  (property "Reference" "#GND06" (at 152.4 121.92 0) (effects (font (size 1.27 1.27)) (hide yes)))
  (property "Value" "0" (at 152.4 123.19 0) (effects (font (size 1.27 1.27))))
  (property "Footprint" "" (at 152.4 119.38 0) (effects (font (size 1.27 1.27)) (hide yes)))
  (property "Datasheet" "~" (at 152.4 119.38 0) (effects (font (size 1.27 1.27)) (hide yes)))
  (property "Description" "" (at 152.4 119.38 0) (effects (font (size 1.27 1.27)) (hide yes)))
  (pin "1"))
 (symbol
  (lib_name "ZXCT1082:VDC")
  (lib_id "ZXCT1082:VDC")
  (at 114.3 177.8 0)
  (unit 1)
  (exclude_from_sim no)
  (in_bom yes)
  (on_board yes)
  (dnp no)
  (fields_autoplaced yes)
  (property "Reference" "V2" (at 118.11 176.4001 0) (effects (font (size 1.27 1.27)) (justify left)))
  (property "Value" "{VSUPPLY}" (at 118.11 178.9401 0) (effects (font (size 1.27 1.27)) (justify left)))
  (property "Footprint" "" (at 114.3 177.8 0) (effects (font (size 1.27 1.27)) (hide yes)))
  (property "Datasheet" "~" (at 114.3 177.8 0) (effects (font (size 1.27 1.27)) (hide yes)))
  (property "Description" "" (at 114.3 177.8 0) (effects (font (size 1.27 1.27)) (hide yes)))
  (property "Sim.Device" "SPICE" (at 114.3 177.8 0) (effects (font (size 1.27 1.27)) (justify left) (hide yes)))
  (property "Sim.Params" "type=\"V\" model=\"{VSUPPLY}\" lib=\"\"" (at 0 0 0) (effects (font (size 1.27 1.27)) (hide yes)))
  (property "Sim.Pins" "1=1 2=2" (at 0 0 0) (effects (font (size 1.27 1.27)) (hide yes)))
  (pin "1")
  (pin "2"))
 (sheet_instances
  (path ""
   (page "1"))))
